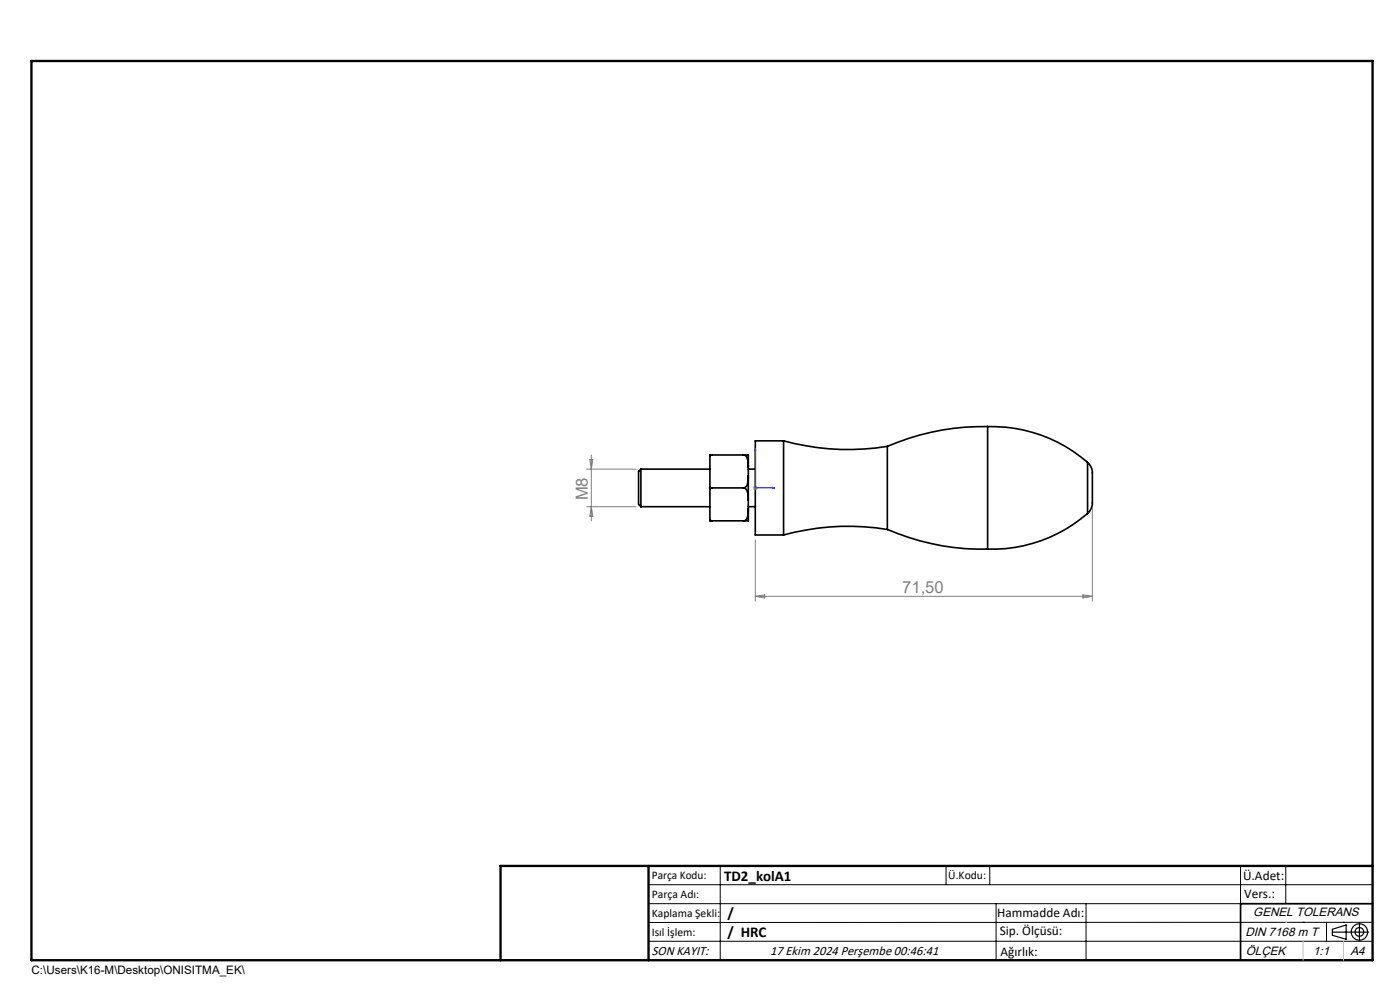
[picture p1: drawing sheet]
<svg xmlns="http://www.w3.org/2000/svg" width="297mm" height="210mm" viewBox="0 0 297 210" stroke-linecap="round" stroke-linejoin="round" font-family="sans-serif">
<g fill="none" stroke="#000" stroke-width=".35">
<path d="M136 99.5v8M136 99.5l-.5 .5v7l.5 .5M136 99.5h14.6M150.6 96.7v6.5M151.1 96.5l-.5 .2M151.1 96.5h-.5v.2M151.1 96.5h6.6M157.7 96.5h.2a1.63 1.63 0 0 1 .8 1.9l.1 .7M157.7 96.5h1.1v2.6M158.8 99.5h1.4M158.8 99.1v1.8M166.2 93.5a51.5 51.5 0 0 0 22 1.2"/>
<path d="M166.2 93.5v20M166.2 93.5h-6v20h6M188.2 94.7v17.6M209.5 90.5a31.1 31.1 0 0 1 21.2 7.6M209.5 90.5a51.3 51.3 0 0 0-21.3 4.2M209.5 90.5v26M230.7 98.1a3.9 3.9 0 0 1 1 3.5v4.6a3.3 3.3 0 0 1-1 2.7M230.7 98.1v10.8M136 107.5h14.6M150.6 110.3l.5 .2M150.6 103.2l.5 .3M150.6 103.2v.5"/>
<path d="M150.6 110.3v.2h.5M150.6 103.7v6.6M151.1 103.5l-.5 .2M151.1 110.5h6.6M151.1 103.5h6.6M157.7 103.5a1.1 1.1 0 0 1 1 1.3l.1 1.3M158.8 107.9v.3a2.31 2.31 0 0 1-.8 2.2l-.3 .1M158.8 100.9v.3a2.2 2.2 0 0 1-.8 2.2l-.3 .1M158.8 100.9v5.2M158.8 107.9v2.6h-1.1M158.8 107.5h1.4M158.8 106.1v1.8"/>
<path d="M188.2 112.3a51.4 51.4 0 0 0 21.3 4.2M188.2 112.3a51.1 51.1 0 0 0-22 1.2M230.7 108.9a30.9 30.9 0 0 1-21.2 7.6M291.2 191.7h-28v12"/>
</g>
<g fill="none" stroke="#000" stroke-width=".25">
<path d="M282.6 197.7h7.8M282.6 197.1l3-.9v3l-3-.8zM288.4 195.8v3.8M106.2 203.7h185"/>
<circle cx="288.4" cy="197.7" r="1.74"/>
<circle cx="288.4" cy="197.7" r=".93"/>
</g>
<path d="M160.2 95.2l.1 .4h-.2zM160.2 95.2v8.3h4.2M164 103.4l.4 .1-.4 .1z" fill="none" stroke="#00f" stroke-width=".21"/>
<g fill="none" stroke="#808080" stroke-width=".21">
<path d="M124.5 99.5h10.4M125.1 97.5h.7l-.4 2zM125.4 96.5v14M124.5 107.5h10.4M125.4 107.5l.4 2h-.7zM159.7 103.5h1M159.9 103.1l.7 .7M160.2 103v1M160.2 114.5v13M160.6 103.1l-.7 .7M231.7 107.7v19.8M160.2 126.5h71.5"/>
<path d="M160.2 126.5l2-.3v.7zM229.7 126.2l2 .3-2 .4z"/>
</g>
<g fill="none" stroke="#000" stroke-width=".21">
<path d="M137.6 187.7h153.6M137.6 191.7h153.6M137.6 199.7h153.6M152.8 183.7v20M200.7 183.7v4M210 183.7v4M211.3 191.7v12M230.4 191.7v12M263.2 183.7v20M272.8 183.7v8M276.4 195.6h.1M281.4 195.6v4.1"/>
<path d="M285 195.6h.1M291.2 195.6l-153.6 .1"/>
</g>
<path d="M6.7 12.9h284.5v190.8h-284.5zM137.6 183.7v20M291.2 183.7h-185v20" fill="none" stroke="#000" stroke-width=".5"/>
<path d="M276.4 199.7v4M285 199.7v4" fill="none" stroke="#c0c0c0" stroke-width=".21"/>
<path d="M272.8 195.6h.1" fill="none" stroke="#c0c0c0" stroke-width=".25"/>
<path d="M164 103.4l.4 .1-.4 .1zM160.2 95.2l.1 .4h-.2z" fill="#00f"/>
<g font-size="3.5" fill="#808080">
<text x="124.7" y="106.1" transform="rotate(-90 124.7 106.1)">M8</text>
<text x="191.4" y="125.7">71,50</text>
</g>
<g font-size="3.2">
<text x="153.6" y="186.8">TD2_kolA1</text>
<text x="154.3" y="194.8">/</text>
<text x="154.3" y="198.8">/ HRC</text>
</g>
<g font-size="2.8">
<text x="263.7" y="186.7">Ü.Adet:</text>
<text x="263.9" y="190.5">Vers.:</text>
<text x="211.5" y="194.5">Hammadde Adı:</text>
<text x="138.3" y="202.6">SON KAYIT:</text>
<text x="163.4" y="202.6">17 Ekim 2024 Perşembe 00:46:41</text>
<text x="212.1" y="198.4">Sip. Ölçüsü:</text>
<text x="212.2" y="202.7">Ağırlık:</text>
</g>
<g font-size="2.6">
<text x="265.9" y="194.4">GENEL TOLERANS</text>
<text x="264.2" y="198.5">DIN 7168 m T</text>
<text x="264.3" y="202.6">ÖLÇEK</text>
<text x="278.5" y="202.6">1:1</text>
<text x="286.5" y="202.6">A4</text>
</g>
<g font-size="2.5">
<text x="138.3" y="186.4">Parça Kodu:</text>
<text x="138.3" y="190.5">Parça Adı:</text>
<text x="201.2" y="186.5">Ü.Kodu:</text>
<text x="138.3" y="194.5">Kaplama Şekli:</text>
<text x="138.3" y="198.6">Isıl İşlem:</text>
<text x="6.7" y="206.7">C:\Users\K16-M\Desktop\ONISITMA_EK\</text>
</g>
</svg>
